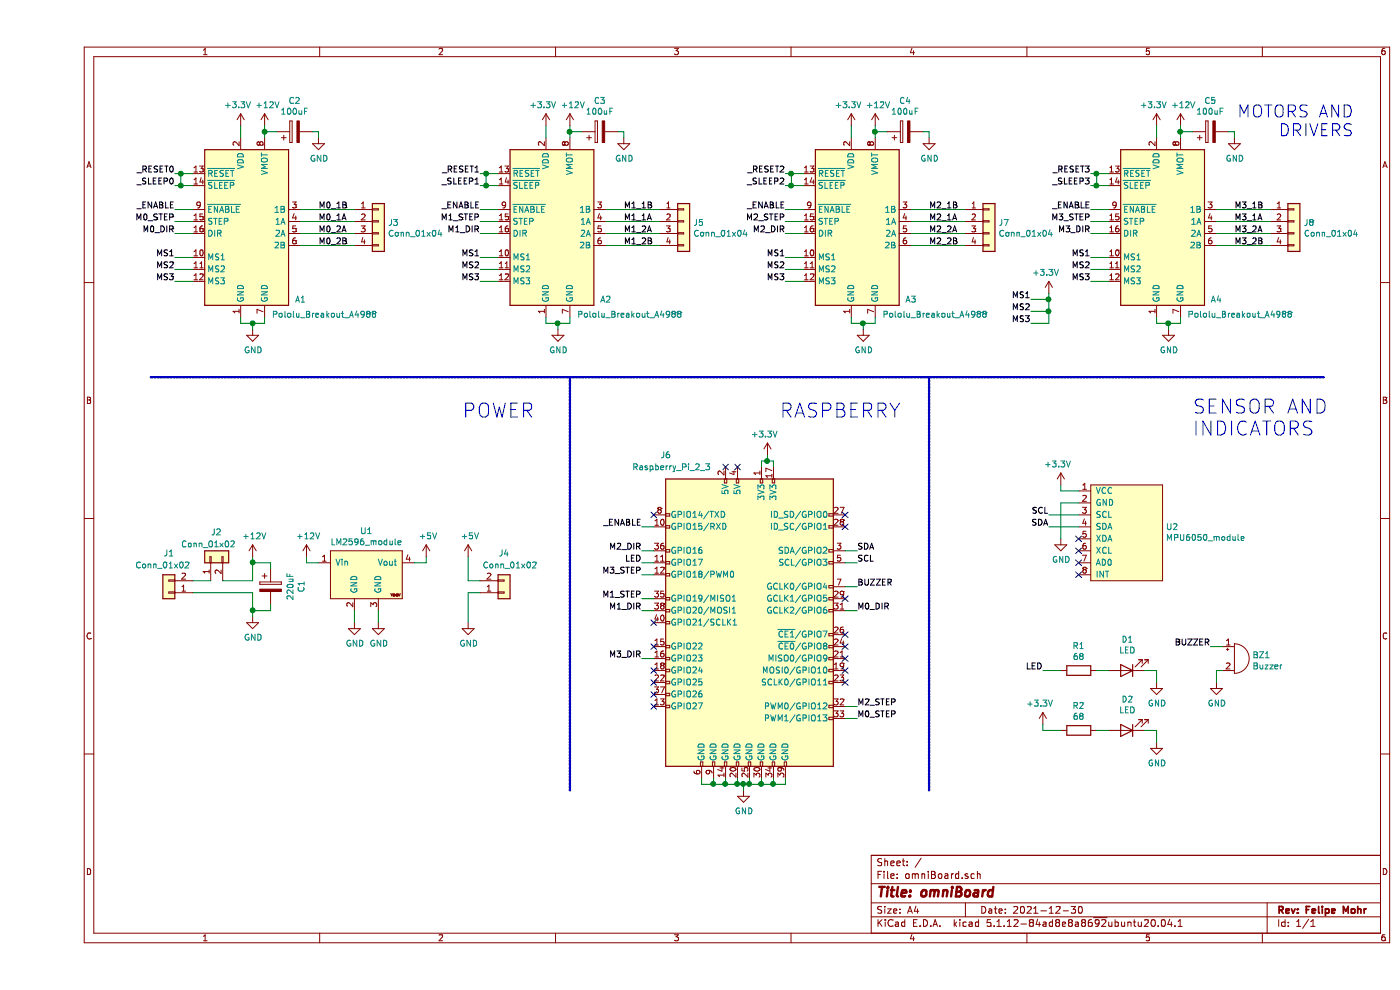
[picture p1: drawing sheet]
EESchema Schematic File Version 4
EELAYER 30 0
EELAYER END
$Descr A4 11693 8268
encoding utf-8
Sheet 1 1
Title "omniBoard"
Date "2021-12-30"
Rev "Felipe Mohr"
Comp ""
Comment1 ""
Comment2 ""
Comment3 ""
Comment4 ""
$EndDescr
Text Label 3700 2150 2    50   ~ 0
MS1
Text Label 3700 2250 2    50   ~ 0
MS2
Text Label 3700 2350 2    50   ~ 0
MS3
Wire Wire Line
	3700 2150 3850 2150
Wire Wire Line
	3700 2250 3850 2250
Wire Wire Line
	3700 2350 3850 2350
Text Label 3700 1950 2    50   ~ 0
M1_DIR
Wire Wire Line
	3700 1850 3850 1850
Wire Wire Line
	3850 1950 3700 1950
Text Label 4900 1750 0    50   ~ 0
M1_1B
Text Label 4900 1850 0    50   ~ 0
M1_1A
$Comp
L power:+12V #PWR015
U 1 1
P 4450 1050
F 0 "#PWR015" H 4450 900 50  0001 C CNN
F 1 "+12V" H 4475 1225 50  0000 C CNN
F 2 "" H 4450 1050 50  0001 C CNN
F 3 "" H 4450 1050 50  0001 C CNN
	1    4450 1050
	1    0    0    -1  
$EndComp
$Comp
L power:+3.3V #PWR013
U 1 1
P 4250 1050
F 0 "#PWR013" H 4250 900 50  0001 C CNN
F 1 "+3.3V" H 4225 1225 50  0000 C CNN
F 2 "" H 4250 1050 50  0001 C CNN
F 3 "" H 4250 1050 50  0001 C CNN
	1    4250 1050
	1    0    0    -1  
$EndComp
Wire Wire Line
	4250 1050 4250 1150
$Comp
L Device:CP C3
U 1 1
P 4700 1100
F 0 "C3" V 4955 1100 50  0000 C CNN
F 1 "100uF" V 4864 1100 50  0000 C CNN
F 2 "Capacitor_THT:CP_Radial_D6.3mm_P2.50mm" H 4738 950 50  0001 C CNN
F 3 "~" H 4700 1100 50  0001 C CNN
	1    4700 1100
	0    -1   -1   0   
$EndComp
$Comp
L power:GND #PWR016
U 1 1
P 4900 1150
F 0 "#PWR016" H 4900 900 50  0001 C CNN
F 1 "GND" H 4905 977 50  0000 C CNN
F 2 "" H 4900 1150 50  0001 C CNN
F 3 "" H 4900 1150 50  0001 C CNN
	1    4900 1150
	1    0    0    -1  
$EndComp
Wire Wire Line
	4450 1050 4450 1100
Wire Wire Line
	4550 1100 4450 1100
Connection ~ 4450 1100
Wire Wire Line
	4450 1100 4450 1150
Wire Wire Line
	4850 1100 4900 1100
Wire Wire Line
	4900 1100 4900 1150
Text Label 3700 1450 2    50   ~ 0
_RESET1
Text Label 3700 1550 2    50   ~ 0
_SLEEP1
Wire Wire Line
	3850 1550 3750 1550
Wire Wire Line
	3700 1450 3750 1450
Wire Wire Line
	3700 1750 3850 1750
$Comp
L Driver_Motor:Pololu_Breakout_A4988 A2
U 1 1
P 4250 1850
F 0 "A2" H 4750 1200 50  0000 C CNN
F 1 "Pololu_Breakout_A4988" H 4950 1075 50  0000 C CNN
F 2 "Module:Pololu_Breakout-16_15.2x20.3mm" H 4525 1100 50  0001 L CNN
F 3 "https://www.pololu.com/product/2980/pictures" H 4350 1550 50  0001 C CNN
	1    4250 1850
	1    0    0    -1  
$EndComp
Text Label 4900 2050 0    50   ~ 0
M1_2B
Text Label 4900 1950 0    50   ~ 0
M1_2A
Wire Wire Line
	4350 2700 4450 2700
Wire Wire Line
	4350 2750 4350 2700
Wire Wire Line
	4450 2700 4450 2650
Connection ~ 4350 2700
Wire Wire Line
	4250 2700 4350 2700
Wire Wire Line
	4250 2650 4250 2700
$Comp
L power:GND #PWR014
U 1 1
P 4350 2750
F 0 "#PWR014" H 4350 2500 50  0001 C CNN
F 1 "GND" H 4355 2577 50  0000 C CNN
F 2 "" H 4350 2750 50  0001 C CNN
F 3 "" H 4350 2750 50  0001 C CNN
	1    4350 2750
	1    0    0    -1  
$EndComp
Text Label 6250 2150 2    50   ~ 0
MS1
Text Label 6250 2250 2    50   ~ 0
MS2
Text Label 6250 2350 2    50   ~ 0
MS3
Wire Wire Line
	6250 2150 6400 2150
Wire Wire Line
	6250 2250 6400 2250
Wire Wire Line
	6250 2350 6400 2350
Text Label 6250 1850 2    50   ~ 0
M2_STEP
Wire Wire Line
	6250 1850 6400 1850
Wire Wire Line
	6400 1950 6250 1950
Text Label 7450 1750 0    50   ~ 0
M2_1B
Text Label 7450 1850 0    50   ~ 0
M2_1A
$Comp
L power:+12V #PWR021
U 1 1
P 7000 1050
F 0 "#PWR021" H 7000 900 50  0001 C CNN
F 1 "+12V" H 7025 1225 50  0000 C CNN
F 2 "" H 7000 1050 50  0001 C CNN
F 3 "" H 7000 1050 50  0001 C CNN
	1    7000 1050
	1    0    0    -1  
$EndComp
$Comp
L power:+3.3V #PWR019
U 1 1
P 6800 1050
F 0 "#PWR019" H 6800 900 50  0001 C CNN
F 1 "+3.3V" H 6775 1225 50  0000 C CNN
F 2 "" H 6800 1050 50  0001 C CNN
F 3 "" H 6800 1050 50  0001 C CNN
	1    6800 1050
	1    0    0    -1  
$EndComp
Wire Wire Line
	6800 1050 6800 1150
$Comp
L Device:CP C4
U 1 1
P 7250 1100
F 0 "C4" V 7505 1100 50  0000 C CNN
F 1 "100uF" V 7414 1100 50  0000 C CNN
F 2 "Capacitor_THT:CP_Radial_D6.3mm_P2.50mm" H 7288 950 50  0001 C CNN
F 3 "~" H 7250 1100 50  0001 C CNN
	1    7250 1100
	0    -1   -1   0   
$EndComp
$Comp
L power:GND #PWR022
U 1 1
P 7450 1150
F 0 "#PWR022" H 7450 900 50  0001 C CNN
F 1 "GND" H 7455 977 50  0000 C CNN
F 2 "" H 7450 1150 50  0001 C CNN
F 3 "" H 7450 1150 50  0001 C CNN
	1    7450 1150
	1    0    0    -1  
$EndComp
Wire Wire Line
	7000 1050 7000 1100
Wire Wire Line
	7100 1100 7000 1100
Connection ~ 7000 1100
Wire Wire Line
	7000 1100 7000 1150
Wire Wire Line
	7400 1100 7450 1100
Wire Wire Line
	7450 1100 7450 1150
Text Label 6250 1450 2    50   ~ 0
_RESET2
Text Label 6250 1550 2    50   ~ 0
_SLEEP2
Wire Wire Line
	6400 1550 6300 1550
Wire Wire Line
	6250 1450 6300 1450
Text Label 6250 1750 2    50   ~ 0
_ENABLE
Wire Wire Line
	6250 1750 6400 1750
$Comp
L Driver_Motor:Pololu_Breakout_A4988 A3
U 1 1
P 6800 1850
F 0 "A3" H 7300 1200 50  0000 C CNN
F 1 "Pololu_Breakout_A4988" H 7500 1075 50  0000 C CNN
F 2 "Module:Pololu_Breakout-16_15.2x20.3mm" H 7075 1100 50  0001 L CNN
F 3 "https://www.pololu.com/product/2980/pictures" H 6900 1550 50  0001 C CNN
	1    6800 1850
	1    0    0    -1  
$EndComp
Text Label 7450 1950 0    50   ~ 0
M2_2A
Wire Wire Line
	6900 2700 7000 2700
Wire Wire Line
	6900 2750 6900 2700
Wire Wire Line
	7000 2700 7000 2650
Connection ~ 6900 2700
Wire Wire Line
	6800 2700 6900 2700
$Comp
L power:GND #PWR020
U 1 1
P 6900 2750
F 0 "#PWR020" H 6900 2500 50  0001 C CNN
F 1 "GND" H 6905 2577 50  0000 C CNN
F 2 "" H 6900 2750 50  0001 C CNN
F 3 "" H 6900 2750 50  0001 C CNN
	1    6900 2750
	1    0    0    -1  
$EndComp
Text Label 8800 2150 2    50   ~ 0
MS1
Text Label 8800 2250 2    50   ~ 0
MS2
Text Label 8800 2350 2    50   ~ 0
MS3
Wire Wire Line
	8800 2150 8950 2150
Wire Wire Line
	8800 2250 8950 2250
Wire Wire Line
	8800 2350 8950 2350
Text Label 8800 1950 2    50   ~ 0
M3_DIR
Text Label 8800 1850 2    50   ~ 0
M3_STEP
Wire Wire Line
	8800 1850 8950 1850
Wire Wire Line
	8950 1950 8800 1950
Text Label 10000 1750 0    50   ~ 0
M3_1B
Text Label 10000 1850 0    50   ~ 0
M3_1A
$Comp
L power:+12V #PWR031
U 1 1
P 9550 1050
F 0 "#PWR031" H 9550 900 50  0001 C CNN
F 1 "+12V" H 9575 1225 50  0000 C CNN
F 2 "" H 9550 1050 50  0001 C CNN
F 3 "" H 9550 1050 50  0001 C CNN
	1    9550 1050
	1    0    0    -1  
$EndComp
$Comp
L power:+3.3V #PWR029
U 1 1
P 9350 1050
F 0 "#PWR029" H 9350 900 50  0001 C CNN
F 1 "+3.3V" H 9325 1225 50  0000 C CNN
F 2 "" H 9350 1050 50  0001 C CNN
F 3 "" H 9350 1050 50  0001 C CNN
	1    9350 1050
	1    0    0    -1  
$EndComp
Wire Wire Line
	9350 1050 9350 1150
$Comp
L power:GND #PWR033
U 1 1
P 10000 1150
F 0 "#PWR033" H 10000 900 50  0001 C CNN
F 1 "GND" H 10005 977 50  0000 C CNN
F 2 "" H 10000 1150 50  0001 C CNN
F 3 "" H 10000 1150 50  0001 C CNN
	1    10000 1150
	1    0    0    -1  
$EndComp
Wire Wire Line
	9550 1050 9550 1100
Wire Wire Line
	9650 1100 9550 1100
Connection ~ 9550 1100
Wire Wire Line
	9550 1100 9550 1150
Wire Wire Line
	9950 1100 10000 1100
Wire Wire Line
	10000 1100 10000 1150
Wire Wire Line
	8950 1550 8850 1550
Wire Wire Line
	8800 1450 8850 1450
Text Label 8800 1750 2    50   ~ 0
_ENABLE
Wire Wire Line
	8800 1750 8950 1750
$Comp
L Driver_Motor:Pololu_Breakout_A4988 A4
U 1 1
P 9350 1850
F 0 "A4" H 9850 1200 50  0000 C CNN
F 1 "Pololu_Breakout_A4988" H 10050 1075 50  0000 C CNN
F 2 "Module:Pololu_Breakout-16_15.2x20.3mm" H 9625 1100 50  0001 L CNN
F 3 "https://www.pololu.com/product/2980/pictures" H 9450 1550 50  0001 C CNN
	1    9350 1850
	1    0    0    -1  
$EndComp
Text Label 10000 2050 0    50   ~ 0
M3_2B
Wire Wire Line
	9450 2700 9550 2700
Wire Wire Line
	9450 2750 9450 2700
Wire Wire Line
	9550 2700 9550 2650
Connection ~ 9450 2700
Wire Wire Line
	9350 2700 9450 2700
Wire Wire Line
	9350 2650 9350 2700
$Comp
L power:GND #PWR030
U 1 1
P 9450 2750
F 0 "#PWR030" H 9450 2500 50  0001 C CNN
F 1 "GND" H 9455 2577 50  0000 C CNN
F 2 "" H 9450 2750 50  0001 C CNN
F 3 "" H 9450 2750 50  0001 C CNN
	1    9450 2750
	1    0    0    -1  
$EndComp
Text Label 7450 2050 0    50   ~ 0
M2_2B
Text Label 10000 1950 0    50   ~ 0
M3_2A
Text Label 6250 1950 2    50   ~ 0
M2_DIR
NoConn ~ 8700 4800
NoConn ~ 8700 4700
NoConn ~ 8700 4600
NoConn ~ 8700 4500
Wire Wire Line
	8550 4100 8700 4100
Wire Wire Line
	8550 4050 8550 4100
$Comp
L power:GND #PWR026
U 1 1
P 8550 4500
F 0 "#PWR026" H 8550 4250 50  0001 C CNN
F 1 "GND" H 8555 4327 50  0000 C CNN
F 2 "" H 8550 4500 50  0001 C CNN
F 3 "" H 8550 4500 50  0001 C CNN
	1    8550 4500
	1    0    0    -1  
$EndComp
Wire Wire Line
	8550 4500 8550 4200
Wire Wire Line
	8550 4200 8700 4200
Text Label 8450 4300 2    50   ~ 0
SCL
Text Label 8450 4400 2    50   ~ 0
SDA
Wire Wire Line
	8450 4400 8700 4400
Wire Wire Line
	8700 4300 8450 4300
Wire Wire Line
	2200 1750 2650 1750
Wire Wire Line
	2200 1850 2650 1850
Wire Wire Line
	2200 1950 2650 1950
Wire Wire Line
	2200 2050 2650 2050
$Comp
L Connector_Generic:Conn_01x04 J3
U 1 1
P 2850 1850
F 0 "J3" H 2930 1842 50  0000 L CNN
F 1 "Conn_01x04" H 2930 1751 50  0000 L CNN
F 2 "Connector_PinHeader_2.54mm:PinHeader_1x04_P2.54mm_Vertical" H 2850 1850 50  0001 C CNN
F 3 "~" H 2850 1850 50  0001 C CNN
	1    2850 1850
	1    0    0    -1  
$EndComp
Text Label 3700 1750 2    50   ~ 0
_ENABLE
Text Label 3700 1850 2    50   ~ 0
M1_STEP
$Comp
L power:GND #PWR02
U 1 1
P 1800 2750
F 0 "#PWR02" H 1800 2500 50  0001 C CNN
F 1 "GND" H 1805 2577 50  0000 C CNN
F 2 "" H 1800 2750 50  0001 C CNN
F 3 "" H 1800 2750 50  0001 C CNN
	1    1800 2750
	1    0    0    -1  
$EndComp
Wire Wire Line
	1700 2650 1700 2700
Wire Wire Line
	1700 2700 1800 2700
Connection ~ 1800 2700
Wire Wire Line
	1900 2700 1900 2650
Wire Wire Line
	1800 2750 1800 2700
Wire Wire Line
	1800 2700 1900 2700
Text Label 2350 1950 0    50   ~ 0
M0_2A
Text Label 2350 2050 0    50   ~ 0
M0_2B
$Comp
L Driver_Motor:Pololu_Breakout_A4988 A1
U 1 1
P 1700 1850
F 0 "A1" H 2200 1200 50  0000 C CNN
F 1 "Pololu_Breakout_A4988" H 2400 1075 50  0000 C CNN
F 2 "Module:Pololu_Breakout-16_15.2x20.3mm" H 1975 1100 50  0001 L CNN
F 3 "https://www.pololu.com/product/2980/pictures" H 1800 1550 50  0001 C CNN
	1    1700 1850
	1    0    0    -1  
$EndComp
Wire Wire Line
	1150 1750 1300 1750
Text Label 1150 1750 2    50   ~ 0
_ENABLE
Wire Wire Line
	1150 1450 1200 1450
Wire Wire Line
	1300 1550 1200 1550
Wire Wire Line
	2350 1100 2350 1150
Wire Wire Line
	2300 1100 2350 1100
Wire Wire Line
	1900 1100 1900 1150
Connection ~ 1900 1100
Wire Wire Line
	2000 1100 1900 1100
Wire Wire Line
	1900 1050 1900 1100
$Comp
L power:GND #PWR07
U 1 1
P 2350 1150
F 0 "#PWR07" H 2350 900 50  0001 C CNN
F 1 "GND" H 2355 977 50  0000 C CNN
F 2 "" H 2350 1150 50  0001 C CNN
F 3 "" H 2350 1150 50  0001 C CNN
	1    2350 1150
	1    0    0    -1  
$EndComp
$Comp
L Device:CP C2
U 1 1
P 2150 1100
F 0 "C2" V 2405 1100 50  0000 C CNN
F 1 "100uF" V 2314 1100 50  0000 C CNN
F 2 "Capacitor_THT:CP_Radial_D6.3mm_P2.50mm" H 2188 950 50  0001 C CNN
F 3 "~" H 2150 1100 50  0001 C CNN
	1    2150 1100
	0    -1   -1   0   
$EndComp
Wire Wire Line
	1700 1050 1700 1150
$Comp
L power:+3.3V #PWR01
U 1 1
P 1700 1050
F 0 "#PWR01" H 1700 900 50  0001 C CNN
F 1 "+3.3V" H 1675 1225 50  0000 C CNN
F 2 "" H 1700 1050 50  0001 C CNN
F 3 "" H 1700 1050 50  0001 C CNN
	1    1700 1050
	1    0    0    -1  
$EndComp
$Comp
L power:+12V #PWR05
U 1 1
P 1900 1050
F 0 "#PWR05" H 1900 900 50  0001 C CNN
F 1 "+12V" H 1925 1225 50  0000 C CNN
F 2 "" H 1900 1050 50  0001 C CNN
F 3 "" H 1900 1050 50  0001 C CNN
	1    1900 1050
	1    0    0    -1  
$EndComp
Text Label 2350 1850 0    50   ~ 0
M0_1A
Text Label 2350 1750 0    50   ~ 0
M0_1B
Wire Wire Line
	1300 1950 1150 1950
Wire Wire Line
	1150 1850 1300 1850
Text Label 1150 1850 2    50   ~ 0
M0_STEP
Text Label 1150 1950 2    50   ~ 0
M0_DIR
Wire Wire Line
	1150 2350 1300 2350
Wire Wire Line
	1150 2250 1300 2250
Wire Wire Line
	1150 2150 1300 2150
Text Label 1150 2350 2    50   ~ 0
MS3
Text Label 1150 2250 2    50   ~ 0
MS2
Text Label 1150 2150 2    50   ~ 0
MS1
$Comp
L Connector_Generic:Conn_01x04 J5
U 1 1
P 5400 1850
F 0 "J5" H 5480 1842 50  0000 L CNN
F 1 "Conn_01x04" H 5480 1751 50  0000 L CNN
F 2 "Connector_PinHeader_2.54mm:PinHeader_1x04_P2.54mm_Vertical" H 5400 1850 50  0001 C CNN
F 3 "~" H 5400 1850 50  0001 C CNN
	1    5400 1850
	1    0    0    -1  
$EndComp
Wire Wire Line
	4750 1750 5200 1750
Wire Wire Line
	4750 1850 5200 1850
Wire Wire Line
	4750 1950 5200 1950
Wire Wire Line
	4750 2050 5200 2050
$Comp
L Connector_Generic:Conn_01x04 J7
U 1 1
P 7950 1850
F 0 "J7" H 8030 1842 50  0000 L CNN
F 1 "Conn_01x04" H 8030 1751 50  0000 L CNN
F 2 "Connector_PinHeader_2.54mm:PinHeader_1x04_P2.54mm_Vertical" H 7950 1850 50  0001 C CNN
F 3 "~" H 7950 1850 50  0001 C CNN
	1    7950 1850
	1    0    0    -1  
$EndComp
Wire Wire Line
	7300 1750 7750 1750
Wire Wire Line
	7300 1850 7750 1850
Wire Wire Line
	7300 1950 7750 1950
Wire Wire Line
	7300 2050 7750 2050
$Comp
L Connector_Generic:Conn_01x04 J8
U 1 1
P 10500 1850
F 0 "J8" H 10580 1842 50  0000 L CNN
F 1 "Conn_01x04" H 10580 1751 50  0000 L CNN
F 2 "Connector_PinHeader_2.54mm:PinHeader_1x04_P2.54mm_Vertical" H 10500 1850 50  0001 C CNN
F 3 "~" H 10500 1850 50  0001 C CNN
	1    10500 1850
	1    0    0    -1  
$EndComp
Wire Wire Line
	9850 1750 10300 1750
Wire Wire Line
	9850 1850 10300 1850
Wire Wire Line
	9850 1950 10300 1950
Wire Wire Line
	9850 2050 10300 2050
Wire Wire Line
	1800 5100 1800 5150
Connection ~ 1800 5100
Wire Wire Line
	1950 5100 1800 5100
Wire Wire Line
	1950 5050 1950 5100
Wire Wire Line
	1800 4700 1800 4650
Connection ~ 1800 4700
Wire Wire Line
	1950 4700 1800 4700
Wire Wire Line
	1950 4750 1950 4700
$Comp
L Device:CP C1
U 1 1
P 1950 4900
F 0 "C1" V 2205 4900 50  0000 C CNN
F 1 "220uF" V 2114 4900 50  0000 C CNN
F 2 "Capacitor_THT:CP_Radial_D8.0mm_P3.50mm" H 1988 4750 50  0001 C CNN
F 3 "~" H 1950 4900 50  0001 C CNN
	1    1950 4900
	1    0    0    -1  
$EndComp
$Comp
L power:+12V #PWR03
U 1 1
P 1800 4650
F 0 "#PWR03" H 1800 4500 50  0001 C CNN
F 1 "+12V" H 1815 4823 50  0000 C CNN
F 2 "" H 1800 4650 50  0001 C CNN
F 3 "" H 1800 4650 50  0001 C CNN
	1    1800 4650
	1    0    0    -1  
$EndComp
Wire Wire Line
	1800 4850 1800 4700
Wire Wire Line
	1800 4950 1800 5100
$Comp
L power:GND #PWR04
U 1 1
P 1800 5150
F 0 "#PWR04" H 1800 4900 50  0001 C CNN
F 1 "GND" H 1805 4977 50  0000 C CNN
F 2 "" H 1800 5150 50  0001 C CNN
F 3 "" H 1800 5150 50  0001 C CNN
	1    1800 5150
	1    0    0    -1  
$EndComp
Wire Wire Line
	2650 5100 2650 5200
Wire Wire Line
	2850 5200 2850 5100
$Comp
L power:GND #PWR09
U 1 1
P 2850 5200
F 0 "#PWR09" H 2850 4950 50  0001 C CNN
F 1 "GND" H 2855 5027 50  0000 C CNN
F 2 "" H 2850 5200 50  0001 C CNN
F 3 "" H 2850 5200 50  0001 C CNN
	1    2850 5200
	1    0    0    -1  
$EndComp
Wire Wire Line
	3250 4700 3250 4650
Wire Wire Line
	3150 4700 3250 4700
$Comp
L power:+5V #PWR010
U 1 1
P 3250 4650
F 0 "#PWR010" H 3250 4500 50  0001 C CNN
F 1 "+5V" H 3265 4823 50  0000 C CNN
F 2 "" H 3250 4650 50  0001 C CNN
F 3 "" H 3250 4650 50  0001 C CNN
	1    3250 4650
	1    0    0    -1  
$EndComp
Wire Wire Line
	2250 4700 2350 4700
Wire Wire Line
	2250 4650 2250 4700
$Comp
L power:+12V #PWR06
U 1 1
P 2250 4650
F 0 "#PWR06" H 2250 4500 50  0001 C CNN
F 1 "+12V" H 2265 4823 50  0000 C CNN
F 2 "" H 2250 4650 50  0001 C CNN
F 3 "" H 2250 4650 50  0001 C CNN
	1    2250 4650
	1    0    0    -1  
$EndComp
$Comp
L power:GND #PWR08
U 1 1
P 2650 5200
F 0 "#PWR08" H 2650 4950 50  0001 C CNN
F 1 "GND" H 2655 5027 50  0000 C CNN
F 2 "" H 2650 5200 50  0001 C CNN
F 3 "" H 2650 5200 50  0001 C CNN
	1    2650 5200
	1    0    0    -1  
$EndComp
$Comp
L Connector:Raspberry_Pi_2_3 J6
U 1 1
P 5950 5200
F 0 "J6" H 5250 6600 50  0000 C CNN
F 1 "Raspberry_Pi_2_3" H 5300 6500 50  0000 C CNN
F 2 "Connector_PinHeader_2.54mm:PinHeader_2x20_P2.54mm_Vertical" H 5950 5200 50  0001 C CNN
F 3 "https://www.raspberrypi.org/documentation/hardware/raspberrypi/schematics/rpi_SCH_3bplus_1p0_reduced.pdf" H 5950 5200 50  0001 C CNN
	1    5950 5200
	1    0    0    -1  
$EndComp
$Comp
L power:GND #PWR017
U 1 1
P 5900 6600
F 0 "#PWR017" H 5900 6350 50  0001 C CNN
F 1 "GND" H 5905 6427 50  0000 C CNN
F 2 "" H 5900 6600 50  0001 C CNN
F 3 "" H 5900 6600 50  0001 C CNN
	1    5900 6600
	1    0    0    -1  
$EndComp
Wire Wire Line
	5550 6500 5550 6550
Wire Wire Line
	5550 6550 5650 6550
Wire Wire Line
	6250 6550 6250 6500
Wire Wire Line
	6150 6500 6150 6550
Connection ~ 6150 6550
Wire Wire Line
	6150 6550 6250 6550
Wire Wire Line
	6050 6500 6050 6550
Connection ~ 6050 6550
Wire Wire Line
	6050 6550 6150 6550
Wire Wire Line
	5950 6500 5950 6550
Connection ~ 5950 6550
Wire Wire Line
	5950 6550 6050 6550
Wire Wire Line
	5850 6500 5850 6550
Connection ~ 5850 6550
Wire Wire Line
	5850 6550 5900 6550
Wire Wire Line
	5750 6500 5750 6550
Connection ~ 5750 6550
Wire Wire Line
	5750 6550 5850 6550
Wire Wire Line
	5650 6500 5650 6550
Connection ~ 5650 6550
Wire Wire Line
	5650 6550 5750 6550
Wire Wire Line
	5900 6600 5900 6550
Connection ~ 5900 6550
Wire Wire Line
	5900 6550 5950 6550
Text Label 5050 5000 2    50   ~ 0
M1_STEP
Text Label 6850 6000 0    50   ~ 0
M0_STEP
Wire Wire Line
	6750 5900 6850 5900
Wire Wire Line
	6850 6000 6750 6000
Text Label 6850 5900 0    50   ~ 0
M2_STEP
Text Label 5050 4800 2    50   ~ 0
M3_STEP
Wire Wire Line
	5050 5000 5150 5000
Wire Wire Line
	5150 4800 5050 4800
$Comp
L Device:Buzzer BZ1
U 1 1
P 10000 5500
F 0 "BZ1" H 10152 5529 50  0000 L CNN
F 1 "Buzzer" H 10152 5438 50  0000 L CNN
F 2 "Buzzer_Beeper:Buzzer_12x9.5RM7.6" V 9975 5600 50  0001 C CNN
F 3 "~" V 9975 5600 50  0001 C CNN
	1    10000 5500
	1    0    0    -1  
$EndComp
$Comp
L Device:LED D1
U 1 1
P 9100 5600
F 0 "D1" H 9093 5345 50  0000 C CNN
F 1 "LED" H 9093 5436 50  0000 C CNN
F 2 "LED_THT:LED_D5.0mm" H 9100 5600 50  0001 C CNN
F 3 "~" H 9100 5600 50  0001 C CNN
	1    9100 5600
	-1   0    0    1   
$EndComp
$Comp
L power:GND #PWR027
U 1 1
P 9350 5700
F 0 "#PWR027" H 9350 5450 50  0001 C CNN
F 1 "GND" H 9355 5527 50  0000 C CNN
F 2 "" H 9350 5700 50  0001 C CNN
F 3 "" H 9350 5700 50  0001 C CNN
	1    9350 5700
	1    0    0    -1  
$EndComp
$Comp
L Device:R R1
U 1 1
P 8700 5600
F 0 "R1" V 8493 5600 50  0000 C CNN
F 1 "68" V 8584 5600 50  0000 C CNN
F 2 "Resistor_THT:R_Axial_DIN0207_L6.3mm_D2.5mm_P10.16mm_Horizontal" V 8630 5600 50  0001 C CNN
F 3 "~" H 8700 5600 50  0001 C CNN
	1    8700 5600
	0    1    1    0   
$EndComp
Wire Wire Line
	8850 5600 8950 5600
Wire Wire Line
	9250 5600 9350 5600
Wire Wire Line
	9350 5600 9350 5700
Wire Wire Line
	8400 5600 8550 5600
$Comp
L power:GND #PWR032
U 1 1
P 9850 5700
F 0 "#PWR032" H 9850 5450 50  0001 C CNN
F 1 "GND" H 9855 5527 50  0000 C CNN
F 2 "" H 9850 5700 50  0001 C CNN
F 3 "" H 9850 5700 50  0001 C CNN
	1    9850 5700
	1    0    0    -1  
$EndComp
Wire Wire Line
	9850 5700 9850 5600
Wire Wire Line
	9850 5600 9900 5600
Text Label 9800 5400 2    50   ~ 0
BUZZER
Wire Wire Line
	9800 5400 9900 5400
Text Label 6850 4700 0    50   ~ 0
SCL
Wire Wire Line
	6850 4700 6750 4700
Text Label 6850 4600 0    50   ~ 0
SDA
Wire Wire Line
	6850 4600 6750 4600
$Comp
L Device:CP C5
U 1 1
P 9800 1100
F 0 "C5" V 10055 1100 50  0000 C CNN
F 1 "100uF" V 9964 1100 50  0000 C CNN
F 2 "Capacitor_THT:CP_Radial_D6.3mm_P2.50mm" H 9838 950 50  0001 C CNN
F 3 "~" H 9800 1100 50  0001 C CNN
	1    9800 1100
	0    -1   -1   0   
$EndComp
$Comp
L Connector_Generic:Conn_01x02 J1
U 1 1
P 1100 4950
F 0 "J1" H 1100 4625 50  0000 C CNN
F 1 "Conn_01x02" H 1150 4725 50  0000 C CNN
F 2 "TerminalBlock_Phoenix:TerminalBlock_Phoenix_MKDS-1,5-2_1x02_P5.00mm_Horizontal" H 1100 4950 50  0001 C CNN
F 3 "~" H 1100 4950 50  0001 C CNN
	1    1100 4950
	-1   0    0    1   
$EndComp
$Comp
L omniBoard:MPU6050_module U2
U 1 1
P 9100 4450
F 0 "U2" H 9428 4501 50  0000 L CNN
F 1 "MPU6050_module" H 9428 4410 50  0000 L CNN
F 2 "omniBoard:MPU6050_module" H 9350 4000 50  0001 C CNN
F 3 "" H 9350 4000 50  0001 C CNN
	1    9100 4450
	1    0    0    -1  
$EndComp
$Comp
L omniBoard:LM2596_module U1
U 1 1
P 2750 4700
F 0 "U1" H 2750 4965 50  0000 C CNN
F 1 "LM2596_module" H 2750 4874 50  0000 C CNN
F 2 "omniBoard:LM2596_module" H 2750 4700 50  0001 C CNN
F 3 "" H 2750 4700 50  0001 C CNN
	1    2750 4700
	1    0    0    -1  
$EndComp
Text Label 5050 4600 2    50   ~ 0
M2_DIR
Text Label 5050 5100 2    50   ~ 0
M1_DIR
Text Label 6850 5100 0    50   ~ 0
M0_DIR
Text Label 5050 5500 2    50   ~ 0
M3_DIR
$Comp
L power:+3.3V #PWR018
U 1 1
P 6100 3800
F 0 "#PWR018" H 6100 3650 50  0001 C CNN
F 1 "+3.3V" H 6075 3975 50  0000 C CNN
F 2 "" H 6100 3800 50  0001 C CNN
F 3 "" H 6100 3800 50  0001 C CNN
	1    6100 3800
	1    0    0    -1  
$EndComp
Wire Wire Line
	6050 3900 6050 3850
Wire Wire Line
	6050 3850 6100 3850
Wire Wire Line
	6150 3850 6150 3900
Wire Wire Line
	6100 3850 6100 3800
Connection ~ 6100 3850
Wire Wire Line
	6100 3850 6150 3850
$Comp
L Connector_Generic:Conn_01x02 J2
U 1 1
P 1450 4650
F 0 "J2" V 1650 4650 50  0000 R CNN
F 1 "Conn_01x02" V 1550 4900 50  0000 R CNN
F 2 "TerminalBlock_Phoenix:TerminalBlock_Phoenix_MKDS-1,5-2-5.08_1x02_P5.08mm_Horizontal" H 1450 4650 50  0001 C CNN
F 3 "~" H 1450 4650 50  0001 C CNN
	1    1450 4650
	0    -1   -1   0   
$EndComp
Wire Wire Line
	1550 4850 1800 4850
Wire Wire Line
	1300 4950 1800 4950
Wire Wire Line
	1450 4850 1300 4850
Text Label 8300 2500 2    50   ~ 0
MS1
Text Label 8300 2600 2    50   ~ 0
MS2
Text Label 8300 2700 2    50   ~ 0
MS3
$Comp
L power:+3.3V #PWR023
U 1 1
P 8450 2450
F 0 "#PWR023" H 8450 2300 50  0001 C CNN
F 1 "+3.3V" H 8425 2625 50  0000 C CNN
F 2 "" H 8450 2450 50  0001 C CNN
F 3 "" H 8450 2450 50  0001 C CNN
	1    8450 2450
	1    0    0    -1  
$EndComp
Wire Wire Line
	8300 2500 8450 2500
Wire Wire Line
	8450 2500 8450 2450
Wire Wire Line
	8450 2500 8450 2600
Wire Wire Line
	8450 2600 8300 2600
Connection ~ 8450 2500
Wire Wire Line
	8300 2700 8450 2700
Wire Wire Line
	8450 2700 8450 2600
Connection ~ 8450 2600
Connection ~ 6300 1450
Wire Wire Line
	6300 1450 6400 1450
Wire Wire Line
	6300 1450 6300 1550
Connection ~ 6300 1550
Wire Wire Line
	6300 1550 6250 1550
Wire Wire Line
	8850 1450 8850 1550
Connection ~ 8850 1450
Wire Wire Line
	8850 1450 8950 1450
Connection ~ 8850 1550
Wire Wire Line
	8850 1550 8800 1550
Wire Wire Line
	3750 1450 3750 1550
Connection ~ 3750 1450
Wire Wire Line
	3750 1450 3850 1450
Connection ~ 3750 1550
Wire Wire Line
	3750 1550 3700 1550
Wire Wire Line
	1200 1450 1200 1550
Connection ~ 1200 1450
Wire Wire Line
	1200 1450 1300 1450
Connection ~ 1200 1550
Wire Wire Line
	1200 1550 1150 1550
Text Label 8800 1550 2    50   ~ 0
_SLEEP3
Text Label 8800 1450 2    50   ~ 0
_RESET3
Text Label 1150 1550 2    50   ~ 0
_SLEEP0
Text Label 1150 1450 2    50   ~ 0
_RESET0
$Comp
L power:+3.3V #PWR025
U 1 1
P 8550 4050
F 0 "#PWR025" H 8550 3900 50  0001 C CNN
F 1 "+3.3V" H 8525 4225 50  0000 C CNN
F 2 "" H 8550 4050 50  0001 C CNN
F 3 "" H 8550 4050 50  0001 C CNN
	1    8550 4050
	1    0    0    -1  
$EndComp
Wire Wire Line
	5050 5500 5150 5500
Wire Wire Line
	5050 4600 5150 4600
Wire Wire Line
	6850 5100 6750 5100
Wire Wire Line
	5050 5100 5150 5100
Text Label 6850 4900 0    50   ~ 0
BUZZER
Wire Wire Line
	6850 4900 6750 4900
Text Label 5050 4700 2    50   ~ 0
LED
Wire Wire Line
	5050 4700 5150 4700
$Comp
L Connector_Generic:Conn_01x02 J4
U 1 1
P 3900 4950
F 0 "J4" H 3900 4625 50  0000 C CNN
F 1 "Conn_01x02" H 3950 4725 50  0000 C CNN
F 2 "TerminalBlock_Phoenix:TerminalBlock_Phoenix_MKDS-1,5-2-5.08_1x02_P5.08mm_Horizontal" H 3900 4950 50  0001 C CNN
F 3 "~" H 3900 4950 50  0001 C CNN
	1    3900 4950
	1    0    0    1   
$EndComp
$Comp
L power:+5V #PWR011
U 1 1
P 3600 4650
F 0 "#PWR011" H 3600 4500 50  0001 C CNN
F 1 "+5V" H 3615 4823 50  0000 C CNN
F 2 "" H 3600 4650 50  0001 C CNN
F 3 "" H 3600 4650 50  0001 C CNN
	1    3600 4650
	1    0    0    -1  
$EndComp
$Comp
L power:GND #PWR012
U 1 1
P 3600 5200
F 0 "#PWR012" H 3600 4950 50  0001 C CNN
F 1 "GND" H 3605 5027 50  0000 C CNN
F 2 "" H 3600 5200 50  0001 C CNN
F 3 "" H 3600 5200 50  0001 C CNN
	1    3600 5200
	1    0    0    -1  
$EndComp
Wire Wire Line
	3700 4950 3600 4950
Wire Wire Line
	3600 4950 3600 5200
Wire Wire Line
	3700 4850 3600 4850
Wire Wire Line
	3600 4850 3600 4650
NoConn ~ 5750 3900
NoConn ~ 5850 3900
NoConn ~ 6750 4300
NoConn ~ 6750 4400
NoConn ~ 5150 4300
NoConn ~ 5150 5200
NoConn ~ 5150 5400
NoConn ~ 5150 5600
NoConn ~ 5150 5700
NoConn ~ 5150 5800
NoConn ~ 5150 5900
NoConn ~ 6750 5700
NoConn ~ 6750 5600
NoConn ~ 6750 5500
NoConn ~ 6750 5400
NoConn ~ 6750 5300
NoConn ~ 6750 5000
Text Label 5050 4400 2    50   ~ 0
_ENABLE
Wire Wire Line
	5150 4400 5050 4400
$Comp
L Device:LED D2
U 1 1
P 9100 6100
F 0 "D2" H 9093 5845 50  0000 C CNN
F 1 "LED" H 9093 5936 50  0000 C CNN
F 2 "LED_THT:LED_D5.0mm" H 9100 6100 50  0001 C CNN
F 3 "~" H 9100 6100 50  0001 C CNN
	1    9100 6100
	-1   0    0    1   
$EndComp
$Comp
L power:GND #PWR028
U 1 1
P 9350 6200
F 0 "#PWR028" H 9350 5950 50  0001 C CNN
F 1 "GND" H 9355 6027 50  0000 C CNN
F 2 "" H 9350 6200 50  0001 C CNN
F 3 "" H 9350 6200 50  0001 C CNN
	1    9350 6200
	1    0    0    -1  
$EndComp
$Comp
L Device:R R2
U 1 1
P 8700 6100
F 0 "R2" V 8493 6100 50  0000 C CNN
F 1 "68" V 8584 6100 50  0000 C CNN
F 2 "Resistor_THT:R_Axial_DIN0207_L6.3mm_D2.5mm_P10.16mm_Horizontal" V 8630 6100 50  0001 C CNN
F 3 "~" H 8700 6100 50  0001 C CNN
	1    8700 6100
	0    1    1    0   
$EndComp
Wire Wire Line
	8850 6100 8950 6100
Wire Wire Line
	9250 6100 9350 6100
Wire Wire Line
	9350 6100 9350 6200
Wire Wire Line
	8400 6100 8550 6100
Text Label 8400 5600 2    50   ~ 0
LED
$Comp
L power:+3.3V #PWR024
U 1 1
P 8400 6050
F 0 "#PWR024" H 8400 5900 50  0001 C CNN
F 1 "+3.3V" H 8375 6225 50  0000 C CNN
F 2 "" H 8400 6050 50  0001 C CNN
F 3 "" H 8400 6050 50  0001 C CNN
	1    8400 6050
	1    0    0    -1  
$EndComp
Wire Wire Line
	8400 6050 8400 6100
Wire Notes Line width 20
	950  3150 10750 3150
Wire Notes Line width 20
	4450 3150 4450 6600
Text Notes 11000 1150 2    101  ~ 0
MOTORS AND\nDRIVERS\n
Text Notes 3550 3500 0    118  ~ 0
POWER
Text Notes 6200 3500 0    118  ~ 0
RASPBERRY
Wire Notes Line width 20
	7450 3150 7450 6600
Text Notes 9650 3650 0    118  ~ 0
SENSOR AND\nINDICATORS
Wire Wire Line
	6800 2650 6800 2700
$EndSCHEMATC
